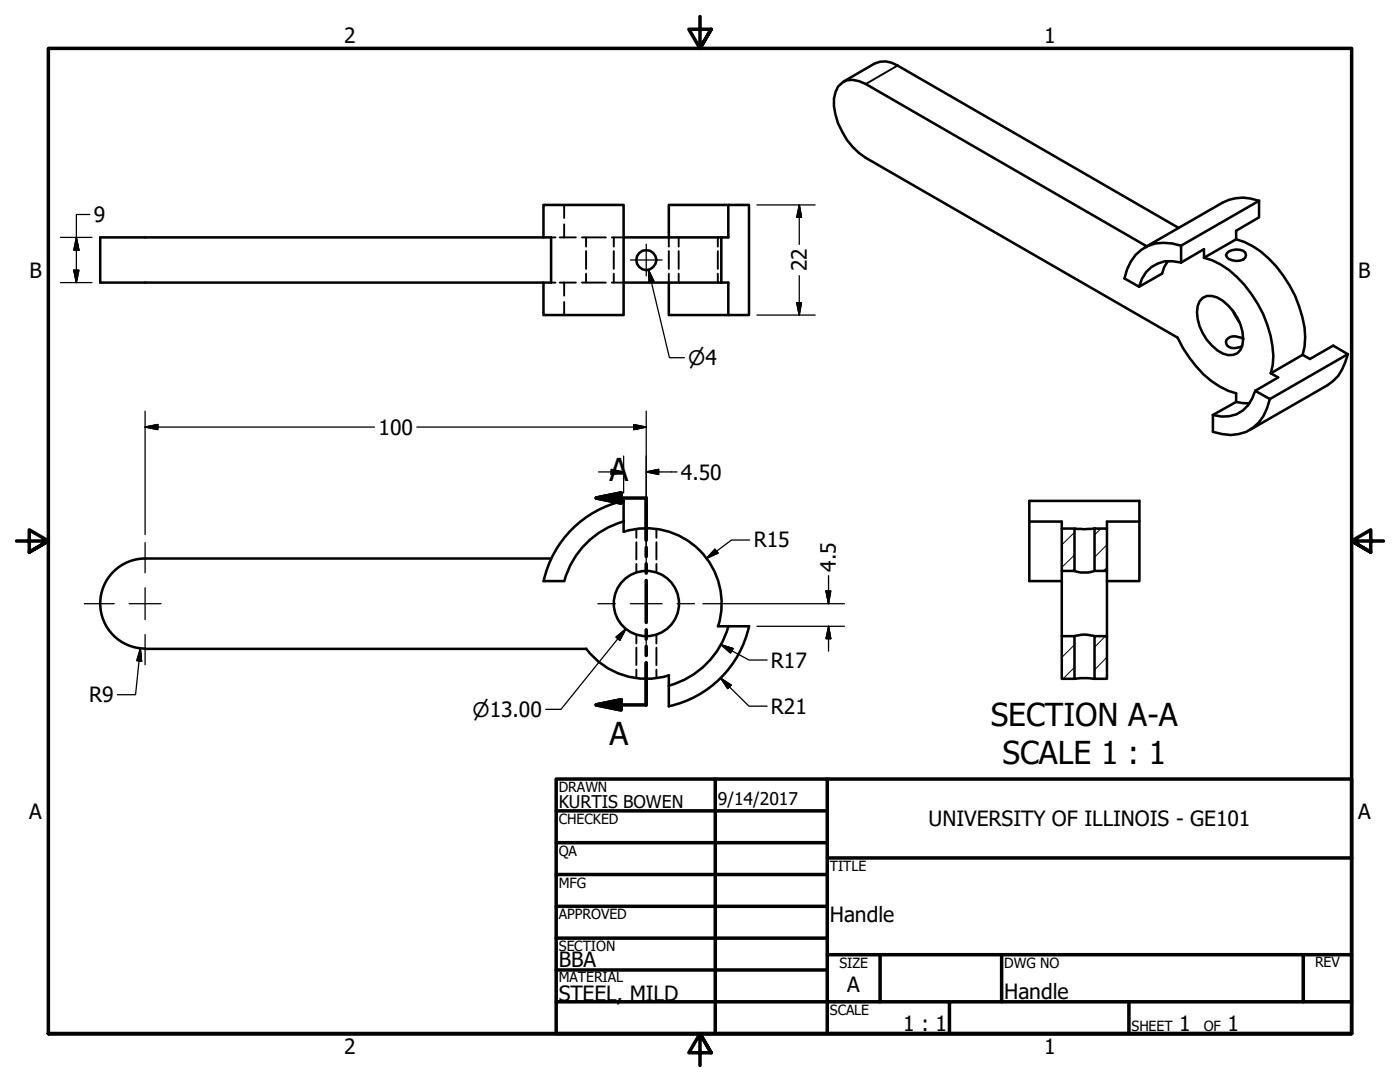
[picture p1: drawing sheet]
<svg xmlns="http://www.w3.org/2000/svg" width="279mm" height="216mm" viewBox="0 0 279 216" stroke-linecap="round" stroke-linejoin="round" font-family="sans-serif">
<!-- layer: Hatch (ANSI) -->
<path d="M214.4 110.7l-2.5 2.5M214.4 106.2l-2.5 2.5M219.7 105.5l-1.3 1.2M220.9 113.2l-.7 .7M220.9 108.7l-2.5 2.5M214.4 133.2l-2.2 2.2M214.4 128.7l-2.5 2.5M220.6 126.9l-2.2 2.3M220.9 131.1l-2.5 2.6" fill="none" stroke="#000" stroke-width=".2"/>
<!-- layer: Visible (ANSI) -->
<g fill="none" stroke="#000" stroke-width=".51">
<path d="M168.3 16.3l6.3-3.7a4.6 4.6 0 0 1 4.5 .5l56.1 32.4M20 47.4h90v9h-90zM108.5 47.4v-6.5h16v22h-16v-6.5M124.5 47.4h20.9v-6.5h-11.9v6.5M124.5 56.4h20.9v6.5h-11.9v-6.5M144 47.4v9M145.4 40.9h4.1v22h-4.1M228.9 49.1l-56.1-32.3-1.4-.6a3.4 3.4 0 0 0-4.6 2.2 9.8 9.8 0 0 0 1.3 7.9 12.9 12.9 0 0 0 4.7 5.2l62.2 35.9a22.6 22.6 0 0 0 8.5 9.8l1.6 .8 1.6 .5v1.7M235.7 49a8.1 8.1 0 0 0-9.1 1.9l-.9 1.3-.8 1.6-.5 1.8 2.9 1.6 4.6-2.6 .4-1.3 .7-1.2M235.7 52.4a6.4 6.4 0 0 0-8.4 4.8M235.7 49v3.4M240 59.4a3.5 3.5 0 0 1 4 .6 9.7 9.7 0 0 1 4 8.8 2.54 2.54 0 0 1-4 1.7 9.6 9.6 0 0 1-5-9.4l.4-1z"/>
<path d="M240.3 51.4a16.6 16.6 0 0 1 9.4 7.3 23.5 23.5 0 0 1 4.4 12.3l-.1 1.8-.4 1.7M240.3 51.4v-1.7l-4.6 2.7M245.2 50.2a2.99 2.99 0 0 1 3.3 .2l.2 .5a1.56 1.56 0 0 1-2 1.2 1.87 1.87 0 0 1-2-1.2zM246.7 47.8a16.8 16.8 0 0 1 9.4 7.2 23.5 23.5 0 0 1 4.4 12.3l-.2 1.9-.3 1.6M246.7 47.8l-6.4 3.6M251.3 40.1a8.6 8.6 0 0 0-7.3 .3l-15.6 9M251.3 40.1v3.3l-4.6 2.6v1.8M251.3 40.1l-15.6 8.9M246 62l1.3 2.3M248.1 67.6l-.5-.2a2.72 2.72 0 0 0-2.5 .1 1.07 1.07 0 0 0-.4 1.1 1.07 1.07 0 0 0 1 .8 4 4 0 0 0 2.2-.3M250.5 78a6.6 6.6 0 0 1-5.2 5.1h-1.5l-1.7-.3M250.5 78l2.9 1.6"/>
<path d="M253.4 79.6a9 9 0 0 1-4.7 6.6 9 9 0 0 1-6.6 0v-3.4M253.6 74.5l1.5 .8-4.6 2.7M260 70.8l-6.4 3.7M269 70.7a9.8 9.8 0 0 1-4 6.1l-15.6 9M269 70.7l-2.9-1.7-4.7 2.6-1.4-.8M269 70.7l-15.6 8.9M246.7 80.2l1.4 .3h1.3M246.7 80.2l-4.6 2.6M29 111.4h81M29 111.4a9 9 0 0 0-9 9 9 9 0 0 0 9 9M108.5 115.9a21 21 0 0 1 16-16v6.2a15 15 0 0 1 18.8 18.8M124.5 104a17 17 0 0 0-11.9 11.9l-4.1 .1"/>
<path d="M205.4 104.1v-4.2h22v4.2M211.9 105.5h2.5v8.4h-2.5zM211.9 105.5v-1.4h-6.5v11.9h6.5M211.9 113.9v13M214.4 105.5l2 .1 2-.1M214.4 113.9a6.5 6.5 0 0 0 4 0M218.4 105.5h2.5v8.4h-2.5zM220.9 105.5v-1.4h6.5v11.9h-6.5M220.9 113.9v13M29 129.5h88M117 129.4a15 15 0 0 0 16.5 5.4M133.5 134.7v6.3"/>
<path d="M143.3 125h6.2M145.4 124.9a17 17 0 0 1-11.9 11.9M149.5 124.9a21 21 0 0 1-16 16M211.9 126.9h2.5v8.5h-2.5zM214.4 126.9a6.5 6.5 0 0 1 4 0M214.4 135.4l1.2-.1 2.8 .1M218.4 126.9h2.5v8.5h-2.5z"/>
<circle cx="129" cy="51.9" r="2"/>
<circle cx="129" cy="120.4" r="6.5"/>
</g>
<!-- layer: Hidden (ANSI) -->
<g fill="none" stroke="#000" stroke-width=".38">
<path d="M110 56.4h.9M110 47.4h.9M111.7 56.4h3.2M111.7 47.4h3.2M112.6 40.9v2.6M112.6 44.8v2.6M112.6 56.4v2.6M116.1 56.4h4.8M116.1 47.4h4.8M117 47.4v1.8M117 50.1v3.6M117 54.6v1.8"/>
<path d="M122.1 56.4h2.4M122.1 47.4h2.4M122.5 47.4v1.8M122.5 50.1v3.6M122.5 54.6v1.8M133.5 47.4v1.8M133.5 50.1v3.6M133.5 54.6v1.8M135.4 47.4v1.8M135.4 50.1v3.6M135.4 54.6v1.8M143.3 47.4v1.8"/>
<path d="M143.3 50.1v3.6M143.3 54.6v1.8M112.6 60.3v2.6M127 105.6v1.7M127 108.2v3.4M127 112.5v1.7M131 105.6v1.7M131 108.2v3.4M131 112.5v1.7M127 126.6v1.8M127 129.2v3.5M127 133.6v1.7"/>
<path d="M131 126.6v1.8M131 129.2v3.5M131 133.6v1.7"/>
</g>
<!-- layer: Visible Narrow (ANSI) -->
<path d="M179.1 13.1l-6.3 3.7" fill="none" stroke="#000" stroke-width=".38"/>
<!-- layer: Section Line (ANSI) -->
<path d="M119 99.4l5-1v2zM119 99.4h10v8.4M129 109.2v1.9M129 112.5v1.9M129 115.8v8.4M129 125.7v1.8M129 129v1.8M129 132.3v8.4h-10M119 140.7l5-1.1v2.1z" fill="none" stroke="#000" stroke-width=".7"/>
<path d="M119 99.4l5-1zM119 99.4l5-1v2zM119 140.7l5-1.1zM119 140.7l5-1.1v2.1z" fill="#000" stroke="#000" stroke-width=".7"/>
<!-- layer: Border (ANSI) -->
<g fill="none" stroke="#000" stroke-width=".7">
<path d="M139.7 3.3v6.4l-2.2-3.9h4.4l-2.2 3.9 2.2-3.9M3.3 107.9h6.4l-3.9-2.2v4.5l3.9-2.3-3.9 2.3M276.1 107.9h-6.4l3.9-2.2v4.5l-3.9-2.3 3.9 2.3M111 155.4h158.7v50.8h-158.7zM142.7 155.4v50.8M165.1 155.4v50.8M111 161.8h54.1M111 168.1h54.1M111 174.5h54.1M165.1 171.2h104.6M111 180.8h54.1M111 187.2h54.1"/>
<path d="M111 193.5h54.1M111 199.9h158.7M165.1 190.5h104.6M175.6 190.5v9.4M189.5 199.9v6.3M199.9 190.5v9.4M225.3 199.9v6.3M260.1 190.5v9.4M9.7 206.2v-196.5h260v196.5h-260h260M141.9 210.1l-2.2-3.9 2.2 3.9h-4.4l2.2-3.9v6.4"/>
</g>
<!-- layer: Dimension (ANSI) -->
<g fill="none" stroke="#000" stroke-width=".25">
<path d="M12.1 47.4h6.3M12.1 56.4h6.3M14.7 53.9h1l-.5 2.5zM15.2 47.4l.5 2.5h-1zM17.9 42.8h-2.7v13.6M151.1 40.9h11.6M159.5 40.9l.5 2.5h-1zM159.5 40.9v7.9M159.5 55v7.9M151.1 62.9h11.6M159 60.4h1l-.5 2.5zM29 85.2l2.5-.5v1z"/>
<path d="M29 85.2h45.7M29 82v24.7M83.2 85.2h45.8M119.4 94.2h5.1M122 93.7l2.5 .5-2.5 .5zM124.5 91v7.4M126.5 84.7l2.5 .5-2.5 .5zM129 94.2l2.4-.5v1zM129 94.2h6.1M129 82v27.2M142.7 109.6l.6 .8-2.3 1zM149.6 107.8h-3.6l-5 3.6"/>
<path d="M164.8 117.9h1l-.4 2.6zM165.4 114.9v5.6M28 129.4l.3 2.6-1-.2zM28 129.4l-.9 9.2h-3.7M122.9 127.1l2-1.6-1.2 2.3zM124.9 125.5l-12.9 16h-3.1M140.3 120.5h28.2M143.8 135.3l2.1 1.4-.7 .7zM143.8 135.3l5.7 5.6h3.6M143.9 128.7l2.4 .7-.5 .9zM143.9 128.7l5.6 3h3.6M151.1 125h17.4"/>
<path d="M165.4 125l.4 2.4h-1zM165.4 125v4.9"/>
</g>
<g fill="#000" stroke="#000" stroke-width=".25">
<path d="M14.7 53.9l.5 2.5zM14.7 53.9h1l-.5 2.5zM15.2 47.4l.5 2.5zM15.2 47.4l.5 2.5h-1zM159.5 40.9l.5 2.5zM159.5 40.9l.5 2.5h-1zM159 60.4l.5 2.5zM159 60.4h1l-.5 2.5zM29 85.2l2.5-.5zM29 85.2l2.5-.5v1zM122 94.7l2.5-.5zM122 93.7l2.5 .5-2.5 .5z"/>
<path d="M126.5 85.7l2.5-.5zM126.5 84.7l2.5 .5-2.5 .5zM129 94.2l2.4-.5zM129 94.2l2.4-.5v1zM142.7 109.6l-1.7 1.8zM142.7 109.6l.6 .8-2.3 1zM164.8 117.9l.6 2.6zM164.8 117.9h1l-.4 2.6zM28 129.4l.3 2.6zM28 129.4l.3 2.6-1-.2zM124.9 125.5l-1.2 2.3zM122.9 127.1l2-1.6-1.2 2.3z"/>
<path d="M143.8 135.3l2.1 1.4zM143.8 135.3l2.1 1.4-.7 .7zM143.9 128.7l2.4 .7zM143.9 128.7l2.4 .7-.5 .9zM165.4 125l.4 2.4zM165.4 125l.4 2.4h-1z"/>
</g>
<!-- layer: Symbol (ANSI) -->
<path d="M129.4 53.8l1.1 2.3-1 .3zM129.4 53.8l4.2 17.6h3" fill="none" stroke="#000" stroke-width=".25"/>
<path d="M129.4 53.8l1.1 2.3zM129.4 53.8l1.1 2.3-1 .3z" fill="#000" stroke="#000" stroke-width=".25"/>
<!-- layer: Center Mark (ANSI) -->
<g fill="none" stroke="#000" stroke-width=".25">
<path d="M125.8 51.9h6.3M129 48.7v6.4M29 108.3v6M29 117.3v6.3M129 110.7v3.6M129 117.3v6.3M16.8 120.5h6M25.8 120.5h6.3M29 126.6v6.1M119.3 120.5h3.5M125.8 120.5h6.3M129 126.6v3.5"/>
<path d="M135.1 120.5h3.5"/>
</g>
<g font-size="6.3">
<text x="121.7" y="95.9">A</text>
<text x="121.7" y="148.7">A</text>
<text x="197.7" y="144.9">SECTION A-A</text>
<text x="200.1" y="152.5">SCALE 1 : 1</text>
</g>
<g font-size="4.2">
<text x="68.7" y="8.6">2</text>
<text x="208.4" y="8.6">1</text>
<text x="18.7" y="44.3">9</text>
<text x="5.9" y="55.5">B</text>
<text x="161" y="54.2" transform="rotate(-90 161 54.2)">22</text>
<text x="271.1" y="55.5">B</text>
<text x="75.6" y="86.7">100</text>
<text x="135.9" y="95.7">4.50</text>
<text x="150.4" y="109.2">R15</text>
<text x="166.8" y="114.1" transform="rotate(-90 166.8 114.1)">4.5</text>
<text x="153.9" y="133.2">R17</text>
<text x="17.8" y="140.1">R9</text>
<text x="153.9" y="142.5">R21</text>
<text x="5.8" y="163.4">A</text>
<text x="185.3" y="164.8">UNIVERSITY OF ILLINOIS - GE101</text>
<text x="271" y="163.4">A</text>
<text x="165.6" y="184">Handle</text>
<text x="111.5" y="193">BBA</text>
<text x="169.1" y="198">A</text>
<text x="111.5" y="199.8">STEEL, MILD</text>
<text x="200.4" y="199.3">Handle</text>
<text x="180.3" y="205.7">1 : 1</text>
<text x="235.3" y="205.7">1</text>
<text x="245" y="205.7">1</text>
<text x="68.7" y="210.3">2</text>
<text x="208.4" y="210.3">1</text>
</g>
<g font-size="4">
<text x="137.4" y="72.9">⌀4</text>
<text x="94.3" y="143">⌀13.00</text>
</g>
<g font-size="3.5">
<text x="111.5" y="161.2">KURTIS BOWEN</text>
<text x="143.3" y="160.7">9/14/2017</text>
</g>
<g font-size="2.8">
<text x="111.5" y="158">DRAWN</text>
<text x="111.5" y="164.4">CHECKED</text>
<text x="111.5" y="170.8">QA</text>
<text x="165.6" y="173.7">TITLE</text>
<text x="111.5" y="177.1">MFG</text>
<text x="111.5" y="183.5">APPROVED</text>
<text x="111.5" y="189.7">SECTION</text>
<text x="111.5" y="196">MATERIAL</text>
<text x="167.5" y="193.1">SIZE</text>
<text x="200.4" y="193.1">DWG NO</text>
<text x="262.4" y="193">REV</text>
<text x="165.6" y="202.5">SCALE</text>
<text x="225.8" y="205.7">SHEET</text>
<text x="240.2" y="205.7">OF</text>
</g>
</svg>
